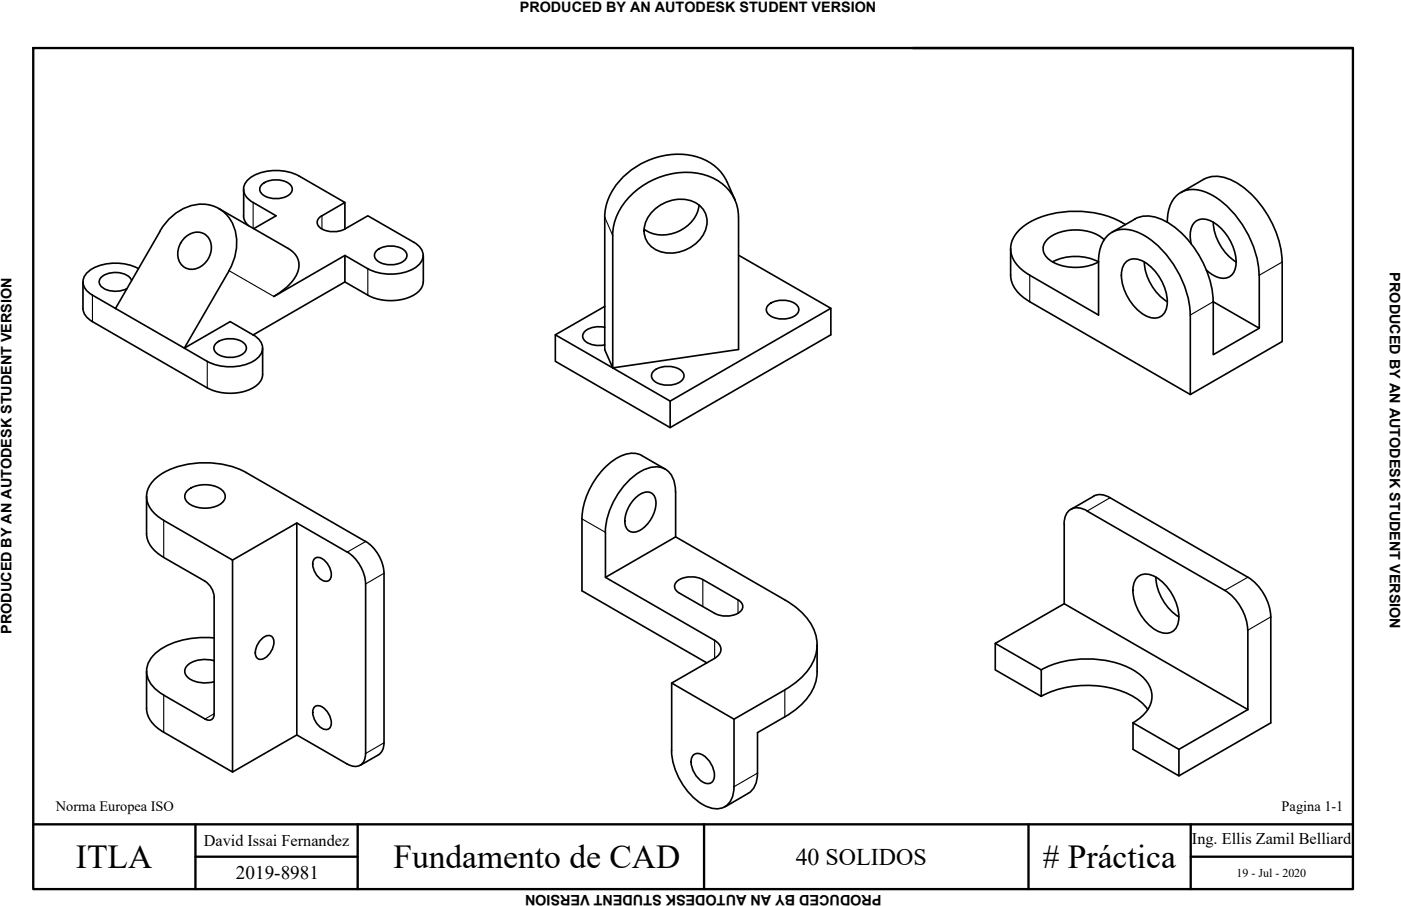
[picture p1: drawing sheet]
<svg xmlns="http://www.w3.org/2000/svg" width="432mm" height="279mm" viewBox="0 0 432 279" stroke-linecap="round" stroke-linejoin="round" font-family="sans-serif">
<!-- layer: MD_Visible -->
<g fill="none" stroke="#000" stroke-width=".51">
<path d="M75.1 58.4v8.1M80.9 56.8a7.1 7.1 0 0 1 8.8 .5 2.11 2.11 0 0 1-1.1 3.1 7.2 7.2 0 0 1-8.2-1 1.9 1.9 0 0 1 .5-2.6zM224.1 56.1a15.6 15.6 0 0 0-14.7-8.5 23.5 23.5 0 0 0-22.3 15l-.7 4.4M224.1 56.1l2.5 5.6M363.9 59.4l7.1-4.1a10.4 10.4 0 0 1 10.8 1.5 31.5 31.5 0 0 1 13.4 24M49.4 71.2a15.1 15.1 0 0 1 14.3-8.1 11.1 11.1 0 0 1 9.3 11.5 17.3 17.3 0 0 1-2.4 8.8l-13.8 24-21.2-12.3M49.4 71.2l-13.8 23.9M56.9 73.4a4.6 4.6 0 0 1 4.8-1.7 4.6 4.6 0 0 1 3.4 3.7 6.6 6.6 0 0 1-6.6 7.6 4.9 4.9 0 0 1-3.2-7.2zM67.5 64.3l21.3 12.3M75.1 66.5l.4 1.6 1.1 1.5M78 62.4a4.2 4.2 0 0 1-1.8-6.8 14.6 14.6 0 0 1 14.9-1.8l15.2 8.6-7.1 4.1M78 62.4l7.1 4.1-6.9 4"/>
<path d="M88.8 76.6a6 6 0 0 1 1.7 9.6 18.9 18.9 0 0 1-6.1 5.2M99.2 66.5a2.17 2.17 0 0 0-1.5 2.1 2.17 2.17 0 0 0 1.5 2 7.8 7.8 0 0 0 7.1 0M106.3 70.6l7.1-4.1 14.2 8.2M106.3 62.4v8.2M106.3 78.8v8.2M116.2 77.2a7.1 7.1 0 0 1 8.9 .5 2.11 2.11 0 0 1-1.1 3.1 7.2 7.2 0 0 1-8.2-.9 1.9 1.9 0 0 1 .4-2.7zM127.5 74.7a4.2 4.2 0 0 1 1.7 6.8 14.6 14.6 0 0 1-14.8 1.9l-1.1-.6M130.5 78.8l-.1 8.1a5.7 5.7 0 0 1-4.1 4.7 15.9 15.9 0 0 1-13-.6l-7-4-28.3 16.3-7-4.1-14.2 8.2 7.1 4.1M186.4 67v40.9l2.4 5.6-17.6-10.2 15.2-8.8M188.8 72.6v40.9M201 65.4a11.5 11.5 0 0 1 14.1-2.4 7.2 7.2 0 0 1 .4 11.1 11.5 11.5 0 0 1-14.1 2.4 7.2 7.2 0 0 1-.4-11.1zM215.4 63.2a11.3 11.3 0 0 1-12.5 9.2l-2.8-.8-1.6-.9"/>
<path d="M227.6 66.9a13.8 13.8 0 0 0-12.3-13.4 23.5 23.5 0 0 0-25.7 14.4l-.7 3.1-.1 1.6M227.6 78.7l28.5 16.4-49.6 28.6M227.6 66.9v40.9l-38.8 5.7 17.7 10.2M311.5 76.7v8.2M340.3 73.9a14.5 14.5 0 0 0-15.1-1.7 4.9 4.9 0 0 0-3.5 5.8 9.8 9.8 0 0 0 8.6 4.4 15 15 0 0 0 8.3-1.6 15.6 15.6 0 0 0-14.2 0M346.9 69.3a31.1 31.1 0 0 0-29.6-.8 9.5 9.5 0 0 0-5.7 9.3 10.4 10.4 0 0 0 5.7 7M349.8 67.5a10.4 10.4 0 0 1 10.7 1.5 31.5 31.5 0 0 1 13.4 24M349.8 67.6l-7.1 4M359.8 68.5a9.5 9.5 0 0 1 5.1-9.6 11.5 11.5 0 0 1 10.4 2.3 31.6 31.6 0 0 1 12.7 23.7M367.1 75.2a6.4 6.4 0 0 1 1.7-7.1 5.7 5.7 0 0 1 6.4 1.3 15.3 15.3 0 0 1 5.7 12.7 4 4 0 0 1-6.3 3.1l-2.8-1.9M373.9 68.5a15.7 15.7 0 0 0 7.1 12.3M25.6 95.1a5 5 0 0 0 2.9 4.1l35.4 20.4"/>
<path d="M25.6 87v8.1M40.5 86.5a5.5 5.5 0 0 0-6.2-2.4 3.6 3.6 0 0 0-3.7 3 4.6 4.6 0 0 0 4.7 2.7l2.4-.3 1.4-.5M42.7 82.8a15.3 15.3 0 0 0-15.2 .7 4 4 0 0 0 0 6.9l8.1 4.7M113.4 82.9l-7.1-4.1-21.9 12.6M237 93.9a7.1 7.1 0 0 1 8.8 .5 2.11 2.11 0 0 1-1.1 3.1 7.2 7.2 0 0 1-8.2-.9 1.9 1.9 0 0 1 .5-2.7zM256.1 95.1v8.2l-49.6 28.6-35.3-20.5v-8.1M311.5 84.9a10 10 0 0 0 5.8 8.1M317.4 93l49.5 28.7M346.8 81.1a4.3 4.3 0 0 1 5.9-.3 15.3 15.3 0 0 1 7 13.4 4 4 0 0 1-6 3.5 15 15 0 0 1-8-14l.2-1zM352.7 80.8a15.7 15.7 0 0 0 7.1 12.2M388.1 84.9v16.3l-14.2-8.2v16.4l14.2-8.2M395.2 80.8v24.5l-28.3 16.4v-24.5a31.4 31.4 0 0 0-14.2-24.6 9.5 9.5 0 0 0-10.9-.3 10.4 10.4 0 0 0-3.2 8.5v16.4l-21.2-12.3"/>
<path d="M66.7 105.7a7.1 7.1 0 0 1 8.9 .5 2.11 2.11 0 0 1-1.1 3.2 7.2 7.2 0 0 1-8.2-1 1.9 1.9 0 0 1 .4-2.7zM78 103.3a4.2 4.2 0 0 1 1.8 6.8 14.6 14.6 0 0 1-14.9 1.8l-1-.5M80.9 107.4v8.1a5.7 5.7 0 0 1-4.1 4.7 15.9 15.9 0 0 1-12.9-.6M186.4 100.9a6.3 6.3 0 0 0-6.6 2 2.41 2.41 0 0 0 2 3.1l2.2 .5 2.4-.1M201.6 114.3a7.1 7.1 0 0 1 8.9 .5 2.11 2.11 0 0 1-1.1 3.1 7.2 7.2 0 0 1-8.2-.9 1.9 1.9 0 0 1 .4-2.7zM206.5 123.7v8.2M45.2 153.1v11.4M58 151a8.9 8.9 0 0 1 10.9 .6 2.59 2.59 0 0 1-1.3 4.1 9 9 0 0 1-10.1-1.1 2.41 2.41 0 0 1 .5-3.6zM195.9 153.5a4.3 4.3 0 0 1 5.2-1.3 5.9 5.9 0 0 1 .2 6.8 8.7 8.7 0 0 1-5.6 5.1 2.79 2.79 0 0 1-3.1-3.4 10.8 10.8 0 0 1 3.3-7.2zM197.8 140.5l7.3 4.2M197.8 140.5a7.6 7.6 0 0 0-7.6 .7 23.9 23.9 0 0 0-10.8 18.8M208.2 151.7a6.9 6.9 0 0 0-5-7.7 11.8 11.8 0 0 0-9.2 4 24.3 24.3 0 0 0-7.4 16.2"/>
<path d="M208.2 151.7v13.9M335 157.5a4.2 4.2 0 0 0-6.7 1.9l-.3 2.2M335.1 157.6l42.4 24.5a15.7 15.7 0 0 1 7 12.2l.1 24.5M337.1 153a5 5 0 0 1 5 .5l42.5 24.5a15.7 15.7 0 0 1 7.1 12.2v32.7l-28.4 16.4M337.1 153l-7 4.1M45.2 164.5a9.1 9.1 0 0 0 5.3 7.4l12.7 7.4a6.2 6.2 0 0 1 2.8 4.9v35.9a1.72 1.72 0 0 1-.8 1.8 1.72 1.72 0 0 1-2-.2l-12.8-7.4a8.7 8.7 0 0 1-5.2-8.2 10.5 10.5 0 0 1 7.1-7.4 28.4 28.4 0 0 1 13.7-2M50.4 160.4a8.3 8.3 0 0 1-5-8.9 11.9 11.9 0 0 1 7.9-7.1 28.6 28.6 0 0 1 22.6 1.3l36.8 21.3M50.5 160.5l21.2 12.2v65.4l-21.3-12.3a9 9 0 0 1-5.2-7.3M71.7 172.7l19.8-11.4v65.4l-19.8 11.4M91.5 161.3l15.5 9M97 172.2a2.57 2.57 0 0 1 3.4 1 5.3 5.3 0 0 1 1.4 5.3 1.97 1.97 0 0 1-3.1 0 5.6 5.6 0 0 1-2-5.9zM107 170.2a12.5 12.5 0 0 1 5.7 9.8"/>
<path d="M112.7 167a12.5 12.5 0 0 1 5.6 9.8l.1 52.3-.6 2.5-1.1 1.1M179.4 160v22.2l38.4 22.2M186.6 164.2v13.9M328 161.7v24.5M350.3 178.3a4.3 4.3 0 0 1 6-.3 15.3 15.3 0 0 1 7 13.4 4 4 0 0 1-6 3.5 15 15 0 0 1-8-14l.2-1zM356.2 178a15.7 15.7 0 0 0 7.1 12.2M80.4 197.3a2.34 2.34 0 0 1 3.7-.6 5.4 5.4 0 0 1-3.8 6.7 1.97 1.97 0 0 1-1.6-2.8l.5-1.4zM112.7 180.1v52.3M220.2 197.5a2.92 2.92 0 0 1 2 2.8 2.92 2.92 0 0 1-2 2.7M220.2 189.1a7.3 7.3 0 0 0 8.4-.9 2.14 2.14 0 0 0-1.2-3.2l-10.8-6.3a7.4 7.4 0 0 0-8.3 1 2.14 2.14 0 0 0 1.1 3.2l10.9 6.2M220.3 197.5l-33.7-19.4 21.6-12.5 33.7 19.4a18.2 18.2 0 0 1 9.8 12.4 13.6 13.6 0 0 1-4.7 11.6l-3.2 2.6-1.9 1.1-15.7 9.1M251.8 198.9v8.3a15.3 15.3 0 0 1-7.2 12.1l-11.1 6.6v12.5a6.9 6.9 0 0 1-2.9 6.2l-7.2 4.2"/>
<path d="M306.7 198.4v8.2l14.2 8.2v-8.2M45.2 207v11.5M66 203.8a9 9 0 0 0-8.3 1.4 2.67 2.67 0 0 0 1.3 4.5 10 10 0 0 0 7 .5M97 217.9a2.57 2.57 0 0 1 3.4 1 5.3 5.3 0 0 1 1.4 5.3 1.97 1.97 0 0 1-3.1 0 5.6 5.6 0 0 1-2-5.8zM207 210.7l19.2 11.1M220.3 203l-13.3 7.7v20.8M320.9 206.6a31.3 31.3 0 0 1 28.3 0 9.5 9.5 0 0 1 5.8 9.2 10.4 10.4 0 0 1-5.8 7.1M320.9 214.7a31.1 31.1 0 0 1 28.8 .4l2.7 2.1 1.4 1.6M320.9 206.6l-14.2-8.2 21.3-12.2 56.6 32.6M384.6 218.8l-21.3 12.3-14.1-8.2M91.5 226.7l15.5 8.9a3.5 3.5 0 0 0 4 .4 3.5 3.5 0 0 0 1.7-3.7M116.7 232.7l-5.7 3.3"/>
<path d="M207 231.4a20.9 20.9 0 0 0 10.8 17.3 5.5 5.5 0 0 0 8.3-4.8l.1-1.3M213.6 232.9a2.59 2.59 0 0 1 3.6 .4 7.2 7.2 0 0 1 2.7 7.2 2.14 2.14 0 0 1-3.3 .7 7.3 7.3 0 0 1-3.3-7.7zM226.2 221.8v20.8M349.2 222.9v8.2l14.1 8.2v-8.2"/>
</g>
<!-- layer: MD_Visible Narrow -->
<g fill="none" stroke="#000" stroke-width=".34">
<path d="M78 62.4v8M99.2 66.5v4.1M186.4 67l2.4 5.6M28.5 91v8.2M70.6 83.5l13.8 7.9M113.4 82.9v8.1M317.4 84.9v8.1M373.9 93l-7 4.2M395.2 80.8l-7.1 4.1M63.9 111.5v8.1M342.1 153.5l-7 4.1M50.5 160.5v11.4"/>
<path d="M112.7 167l-5.7 3.3M118.4 176.8l-5.7 3.3M179.4 160l7.2 4.2M216.6 178.7v8.4M384.6 178l-7.1 4.1M220.3 197.5v5.5M227.5 185v4.1M391.7 190.2l-7.1 4.2M50.5 214.4v11.4M241.9 212.8v8.3M66 220.1l-2.8 1.6M118.4 229.1l-5.7 3.3"/>
<path d="M233.5 238.4l-7.3 4.2"/>
</g>
<!-- layer: Marco -->
<path d="M10.2 14.8h406.8v259.4h-406.8zM10.2 254.2h406.8M60.2 254.2v20M110.2 254.2v20M217 254.2v20M317 254.2v20M367 254.2v20M60.2 264.2h50M367 264.2h50" fill="none" stroke="#000" stroke-width=".72"/>
<!-- layer: Cajetin -->
<path d="M281.4 14.8h135.6" fill="none" stroke="#000" stroke-width=".72"/>
<g font-size="10.3">
<text x="23.4" y="267.7">ITLA</text>
<text x="121.2" y="267.7">Fundamento de CAD</text>
<text x="321.4" y="267.7"># Práctica</text>
</g>
<text font-size="7.4" x="245.2" y="266.7">40 SOLIDOS</text>
<text font-size="5.9" x="72.7" y="271.1">2019-8981</text>
<g font-size="5">
<text x="62.8" y="260.9">David Issai Fernandez</text>
<text x="367.4" y="260.4">Ing. Ellis Zamil Belliard</text>
</g>
<g font-size="4.4">
<text x="160.2" y="3.6">PRODUCED BY AN AUTODESK STUDENT VERSION</text>
<text x="428.3" y="84" transform="rotate(90 428.3 84)">PRODUCED BY AN AUTODESK STUDENT VERSION</text>
<text x="3.6" y="195.5" transform="rotate(-90 3.6 195.5)">PRODUCED BY AN AUTODESK STUDENT VERSION</text>
<text x="17.2" y="250.1">Norma Europea ISO</text>
<text x="395" y="250.1">Pagina 1-1</text>
<text x="271.7" y="275.9" transform="rotate(180 271.7 275.9)">PRODUCED BY AN AUTODESK STUDENT VERSION</text>
</g>
<text font-size="3.7" x="381.1" y="270.5">19 - Jul - 2020</text>
</svg>
